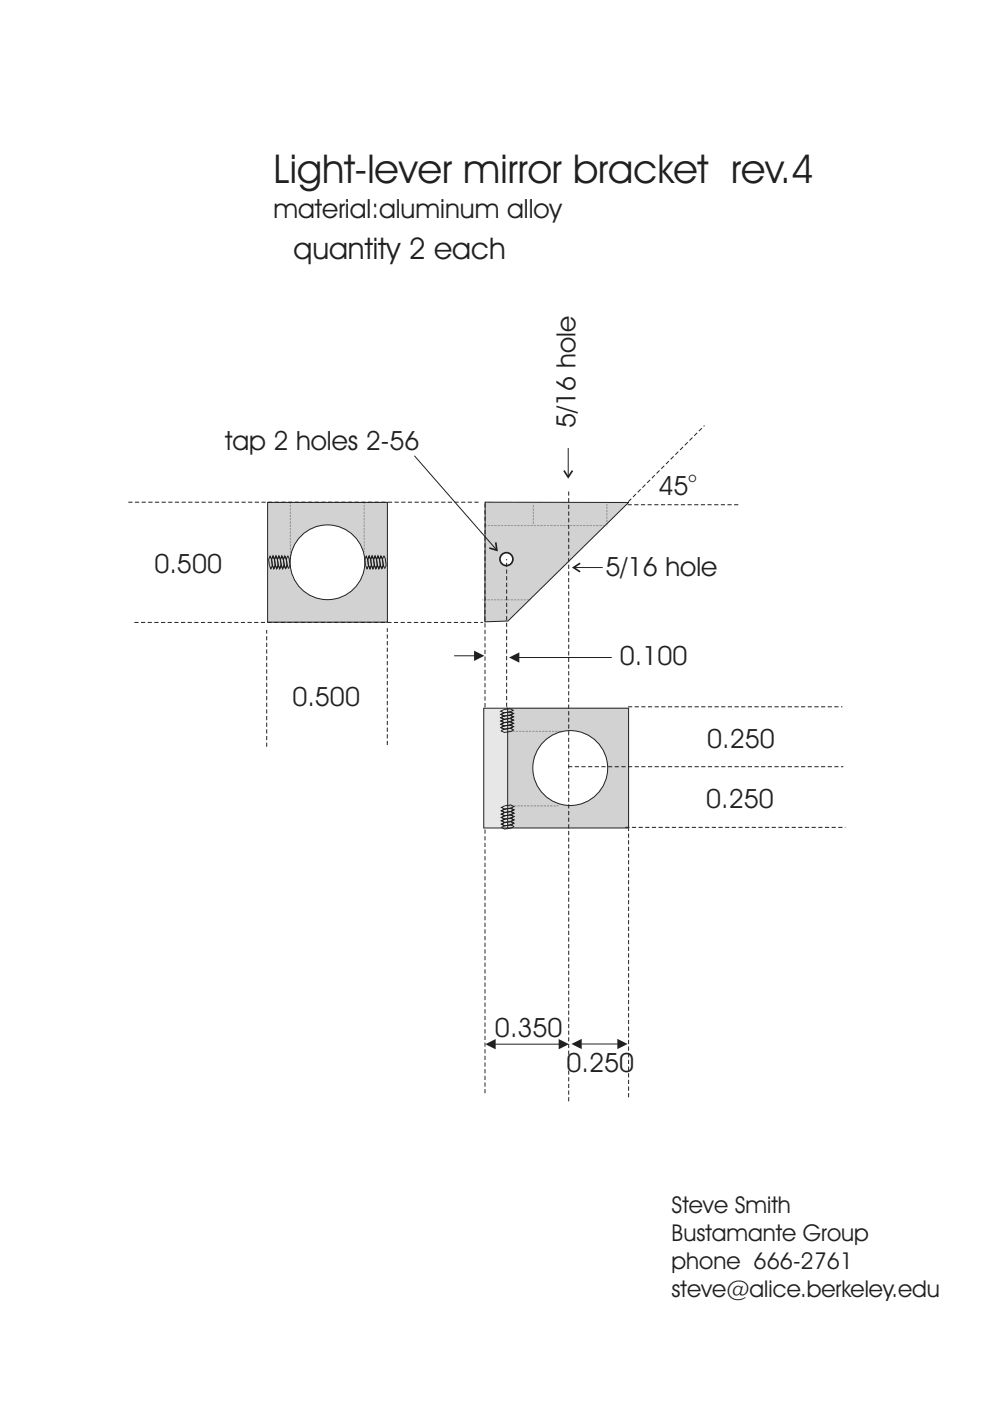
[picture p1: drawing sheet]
<svg xmlns="http://www.w3.org/2000/svg" width="210mm" height="297mm" viewBox="0 0 210 297" stroke-linecap="round" stroke-linejoin="round" font-family="sans-serif">
<path d="M102.9 106.5h30.4l-25.6 25.2-4.9 .1z" fill-rule="evenodd" fill="#d1d2d4"/>
<path d="M102.9 106.5h30.4l-25.6 25.2-4.9 .1z" fill="none" stroke="#231f20" stroke-width=".21"/>
<path d="M102.9 111.4h25.3M113.1 111.1v-4.3M128.7 111.6v-4.9M102.3 127.2h10.3" fill="none" stroke="#231f20" stroke-width=".21" stroke-dasharray=".1 .2" stroke-linecap="butt"/>
<path d="M56.7 106.5h25.4v25.4h-25.4z" fill-rule="evenodd" fill="#d1d2d4"/>
<path d="M56.7 106.5h25.4v25.4h-25.4z" fill="none" stroke="#231f20" stroke-width=".21"/>
<circle cx="69.4" cy="119.2" r="7.9" fill="#fff"/>
<circle cx="69.4" cy="119.2" r="7.9" fill="none" stroke="#231f20" stroke-width=".21"/>
<path d="M61.6 119v-12.3M77.2 116.9v-10.2" fill="none" stroke="#231f20" stroke-width=".21" stroke-dasharray=".1 .2" stroke-linecap="butt"/>
<path d="M107.5 150.1h25.8v25.4h-25.8z" fill-rule="evenodd" fill="#d1d2d4"/>
<g fill="none" stroke="#231f20" stroke-width=".21">
<path d="M57 118.6l.1 1.3M57.6 118.5l.1 1.3M57.7 119.8l.4 .7 .3-.7 .3 .7 .3-.7 .3 .7 .3-.7 .3 .7 .3-.7 .4 .7 .3-.7 .3 .7 .3-.7-.2-1.4-.3-.5-.3 .7-.3-.7-.3 .7-.3-.7-.4 .7-.3-.7-.3 .7-.3-.7-.3 .7-.3-.7-.3 .7 .1 1.3M58.2 118.5l.2 1.3M58.2 118.6l.2 1.3M58.8 118.5l.2 1.3M58.8 118.6l.2 1.3M59.4 118.5l.2 1.3M59.5 118.6l.1 1.3M60.1 118.5l.1 1.3M60.1 118.6l.2 1.3M60.4 117.9l.3 .6 .2 1.4-.3 .7-.3-.7-.4 .7-.3-.7-.3 .7-.3-.7-.3 .7-.3-.7-.3 .7-.4-.7-.3 .7-.3-.7"/>
<path d="M60.4 117.9l-.3 .7-.3-.7-.3 .7-.4-.7-.3 .7-.3-.7-.3 .7-.3-.7-.3 .7-.3-.7-.4 .7M60.7 118.5l.2 1.3M78 118.5l.1 1.3M78.6 118.5l.1 1.3M78.6 118.6l.2 1.3M79.2 118.5l.2 1.3M79.2 118.6l.2 1.3M79.8 118.5l.2 1.3M79.8 118.6l.2 1.3M80.5 118.5l.1 1.3M80.5 118.6l.2 1.3M80.8 117.9l.3 .6 .2 1.4-.3 .7-.4-.7-.3 .7-.3-.7-.3 .7-.3-.7-.3 .7-.3-.7-.4 .7-.3-.7-.3 .7-.3-.7-.2-1.3"/>
<path d="M80.8 117.9l-.3 .7-.4-.7-.3 .7-.3-.7-.3 .7-.3-.7-.3 .7-.3-.7-.3 .7-.4-.7-.3 .7M81.1 118.5l.2 1.3M81.4 117.8l.3 .6 .2 1.4-.3 .7-.3-.7-.4 .7-.3-.7-.3 .7-.3-.7-.3 .7-.3-.7-.3 .7-.3-.7-.4 .7-.3-.7M81.4 117.9l-.3 .7-.3-.7-.3 .7-.4-.7-.3 .7-.3-.7-.3 .7-.3-.7-.3 .7-.3-.7-.4 .7 .2 1.3M107.5 150.1h25.8v25.4h-25.8z"/>
</g>
<circle cx="107.4" cy="118.6" r="1.37" fill="#fff"/>
<circle cx="107.4" cy="118.6" r="1.37" fill="none" stroke="#231f20" stroke-width=".36"/>
<circle cx="120.9" cy="162.8" r="7.9" fill="#fff"/>
<g fill="none" stroke="#231f20" stroke-width=".21">
<path d="M110 139.4h19.7M121.9 120.3h5.9"/>
<circle cx="120.9" cy="162.8" r="7.9"/>
</g>
<path d="M27.2 106.5h74.3M133.1 107h24M133.2 106.4l16.2-16.2M28.5 132h73.9M56.5 158.3v-24.7M82.1 158v-24.8M133.2 149.9h45.4M120.5 162.6h58.3M132.6 175.4h46.6" fill="none" stroke="#231f20" stroke-width=".21" stroke-dasharray=".9 .5" stroke-linecap="butt"/>
<path d="M123 119.4l-1.4 .9 1.4 .9" fill="none" stroke="#231f20" stroke-width=".36"/>
<path d="M107.9 139.4l2.2-1.1v2.2z" fill="#231f20"/>
<path d="M96.3 139h4.3" fill="none" stroke="#231f20" stroke-width=".21"/>
<path d="M100.5 138l2.2 1-2.2 1.1z" fill="#231f20"/>
<path d="M120.5 95v5.9" fill="none" stroke="#231f20" stroke-width=".21"/>
<path d="M119.6 99.8l.9 1.4 .9-1.4" fill="none" stroke="#231f20" stroke-width=".36"/>
<path d="M107.4 149.9v-31.4M102.8 231.8v-125.1M120.6 233.5v-129.8M133.3 232.7v-57.1" fill="none" stroke="#231f20" stroke-width=".21" stroke-dasharray=".9 .5" stroke-linecap="butt"/>
<path d="M103 155.1h16.4M103.2 170.9h15.3" fill="none" stroke="#231f20" stroke-width=".21" stroke-dasharray=".1 .2" stroke-linecap="butt"/>
<path d="M102.6 150.2h5v25.4h-5z" fill-rule="evenodd" fill="#e6e7e9"/>
<g fill="none" stroke="#231f20" stroke-width=".21">
<path d="M102.6 150.2h5v25.4h-5zM108.2 153.7l-1.3 .2M108.2 153l-1.4 .2M108.2 151.6l-1.3 .2M108.2 150.9l-1.3 .2M108.2 152.3l-1.4 .2M108.2 150.9l.7 .4-.7 .3 .7 .4-.7 .3 .7 .4-.7 .3 .7 .4-.7 .3 .7 .4-.7 .3 .7 .3M108.2 150.9l-1.3 .2-.7 .4 .7 .3-.7 .4 .7 .3-.7 .4 .7 .3-.7 .4 .7 .3-.7 .3 .7 .4-.7 .3 .7 .4 1.5-.2 .5-.4M108.2 154.4l-1.3 .2M108.2 152.3l-1.3 .2M108.3 153l-1.4 .2M108.8 154.1l-.7-.4 .7-.3-.7-.4 .7-.3-.7-.4 .7-.3-.7-.4 .7-.3-.7-.4 .7-.3-.7-.4-1.2 .2-.8 .4 .8 .3-.8 .4 .8 .3-.8 .4 .8 .3-.8 .4 .8 .3-.8 .4 .8 .3-.8 .4"/>
<path d="M108.8 154.1l-.5 .3-1.4 .2-.8-.3M108.3 171.3l.7 .4-.7 .4 .7 .3-.7 .4 .7 .3-.7 .4 .7 .3-.7 .4 .7 .3-.7 .4 .7 .3-.6 .4-1.4 .2-.7-.4 .7-.3-.7-.4 .7-.3-.7-.4 .7-.3-.7-.4 .7-.3-.7-.4 .7-.4-.7-.3 .7-.4M108.3 170.7l.7 .3-.7 .4 .7 .3-.7 .4 .7 .3-.7 .4 .7 .3-.7 .4 .7 .3-.7 .4 .7 .3M108.3 172.7l-1.3 .3 1.4-.2M108.3 174.9l-1.3 .2M108.3 174.2l-1.3 .2M108.3 172.1l-1.3 .1M108.3 171.4l-1.3 .1M108.3 170.7l-1.3 .2-.7 .3 .7 .4-.7 .3 .7 .4-.7 .3 .7 .4-.7 .3 .7 .4-.7 .3 .7 .4-.7 .3M108.3 173.5l-1.3 .2M108.3 172.1l-1.3 .2M108.3 171.4l-1.3 .2"/>
<path d="M108.3 173.4l-1.3 .3M109 174.5l-.6 .4-1.4 .2-.7-.4M105 221.4h13.6"/>
</g>
<g fill="#231f20">
<path d="M102.9 221.4l2.2-1.1v2.2z"/>
<path d="M118.5 220.3l2.1 1.1-2.1 1.1z"/>
</g>
<path d="M123.2 221.3h7.8" fill="none" stroke="#231f20" stroke-width=".21"/>
<g fill="#231f20">
<path d="M121.2 221.3l2.1-1v2.1z"/>
<path d="M130.9 220.3l2.2 1-2.2 1.1z"/>
</g>
<path d="M87.9 96.6l17.3 19.8" fill="none" stroke="#231f20" stroke-width=".21"/>
<path d="M105.1 115l.2 1.7-1.6-.5" fill="none" stroke="#231f20" stroke-width=".36"/>
<text font-size="8.5" fill="#231f20" x="58" y="38.7">Light-lever mirror bracket rev.4</text>
<text font-size="6.3" fill="#231f20" x="62.2" y="54.9">quantity 2 each</text>
<g font-size="5.6" fill="#231f20">
<text x="58" y="46.2">material:aluminum alloy</text>
<text x="47.7" y="95.4">tap 2 holes 2-56</text>
<text x="122" y="90.8" transform="rotate(-90 122 90.8)">5/16 hole</text>
<text x="139.6" y="104.9">45</text>
<text x="32.7" y="121.6">0.500</text>
<text x="128.4" y="122.1">5/16 hole</text>
<text x="131.4" y="141.1">0.100</text>
<text x="62" y="149.7">0.500</text>
<text x="149.9" y="158.6">0.250</text>
<text x="149.7" y="171.4">0.250</text>
<text x="104.9" y="219.8">0.350</text>
<text x="120.1" y="227.3">0.250</text>
</g>
<g font-size="4.9" fill="#231f20">
<text x="142.4" y="257.1">Steve Smith</text>
<text x="142.4" y="263.1">Bustamante Group</text>
<text x="142.4" y="269">phone 666-2761</text>
<text x="142.4" y="274.9">steve@alice.berkeley.edu</text>
</g>
<text font-size="2.8" fill="#231f20" x="146" y="102.1">o</text>
</svg>
